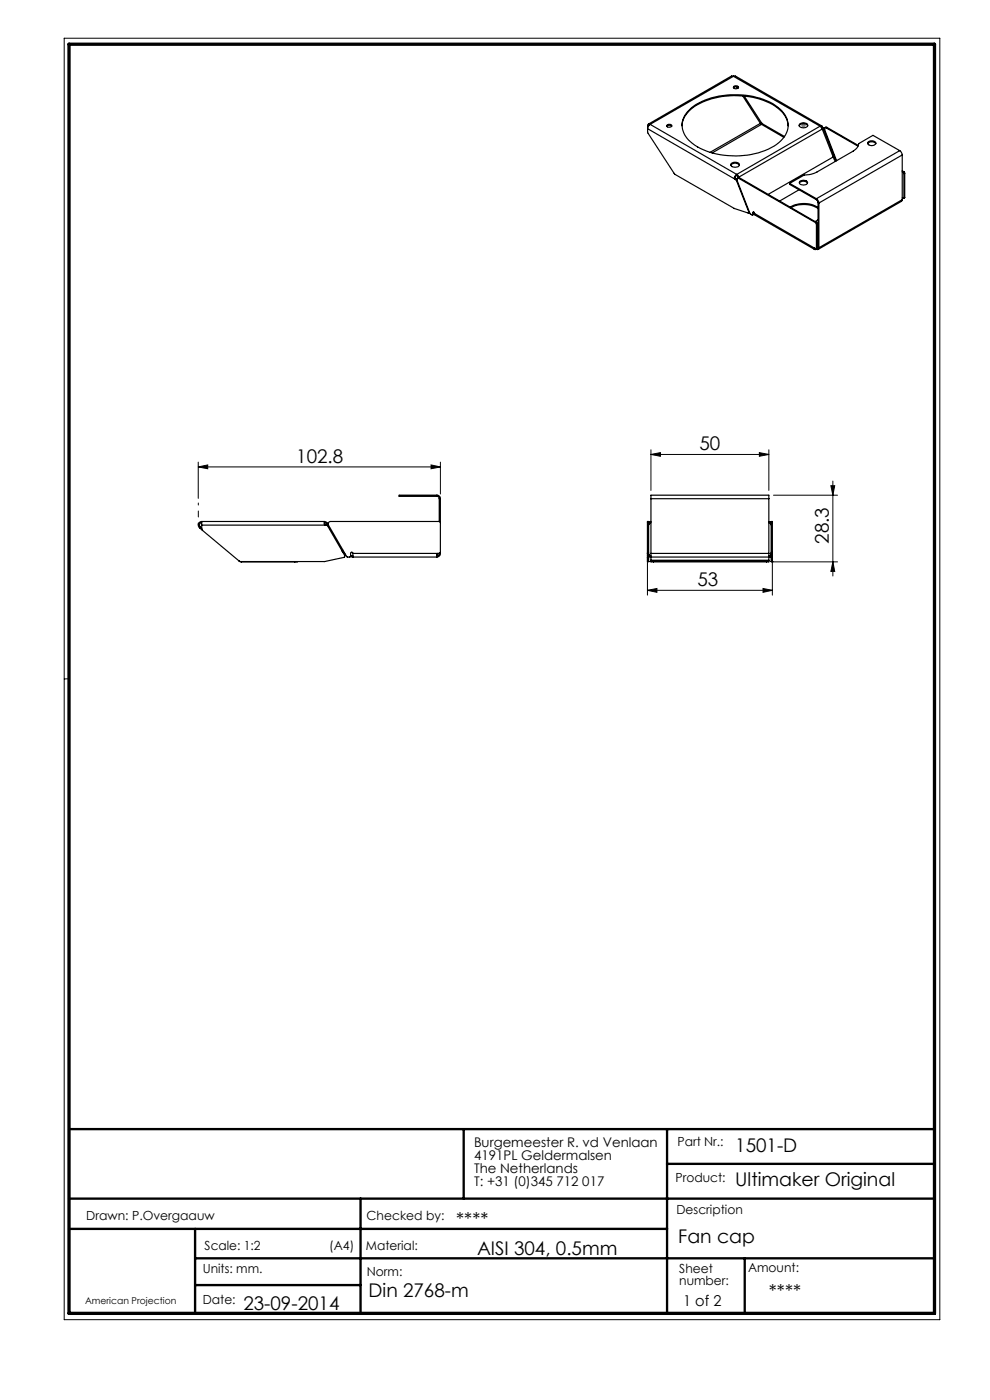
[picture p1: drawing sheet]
<svg xmlns="http://www.w3.org/2000/svg" width="210mm" height="297mm" viewBox="0 0 210 297" stroke-linecap="round" stroke-linejoin="round" font-family="sans-serif">
<g fill="none" stroke="#000" stroke-width=".21">
<path d="M13.6 8.1h185.8v271.9h-185.8zM42.1 99.1l2-.5v.8zM42.1 98v7.7M42.1 99.1h51.3M91.4 98.6l2 .5-2 .3zM93.4 98v6.8M138.1 96.4l2-.4v.8zM138.1 95.4v8.6M138.1 96.4h25M161.1 96l2 .4-2 .4zM163.1 95.4v8.6M137.3 118.2v8.1"/>
<path d="M163.6 119.2h14.1M163.8 118.2v8.1M164.1 105.1h13.6M176.2 103h.9l-.4 2.1zM176.7 119.2l.4 2h-.9zM176.7 102.1v20.1M137.3 125.2l2-.4v.9zM137.3 125.2h26.5M161.9 124.8l1.9 .4-1.9 .5zM14.6 144h-1"/>
</g>
<path d="M14.6 239.5h183.6M98.4 239.5v14.8M141.5 239.5v39.1M14.6 254.3h183.6M76.5 254.3v24.3M141.5 246.9h56.7M14.6 260.7h126.9M41.4 266.9h156.8M41.4 260.7v17.9M41.4 272.6h35.1M158 266.9v11.7" fill="none" stroke="#000" stroke-width=".5"/>
<path d="M14.6 9.4h183.6v269.2h-183.6z" fill="none" stroke="#000" stroke-width=".7"/>
<path d="M169.9 26.6h1M170.1 26.2l.7 .7M170.4 26.1v1M170.8 26.2l-.7 .7" fill="none" stroke="#808080" stroke-width=".21"/>
<path d="M42.1 111.4v-4.7" fill="none" stroke="#000" stroke-width=".21" stroke-dasharray="15.2 1.3 1.3 1.3" stroke-dashoffset="14.8"/>
<g fill="#000">
<path d="M42.1 99.1l2-.5v.8zM91.4 98.6l2 .5-2 .3z"/>
<path d="M138.1 96.4l2-.4v.8zM161.1 96l2 .4-2 .4z"/>
<path d="M176.2 103h.9l-.4 2.1zM176.7 119.2l.4 2h-.9z"/>
<path d="M137.3 125.2l2-.4v.9zM161.9 124.8l1.9 .4-1.9 .5z"/>
</g>
<g fill="none" stroke="#000" stroke-width=".25">
<path d="M155.6 16.2l.4-.1 18.3 10.6M155.6 16.2l-.4-.1-17.7 10.2M155.6 18.6a.75 .75 0 0 1 1 0M155.6 16.2l-17.7 10.2M155.6 16.2l18.4 10.6M155.7 18.3a.59 .59 0 0 1 .9 .3 .55 .55 0 0 1-.5 .3 .55 .55 0 0 1-.5-.5zM156.3 18.4l.2 .3M137.4 27.3l.1 1 5.7 8.7 12.5 7.2 3 1 .1-.3M137.4 27.3l18.5 10.7M137.7 26.5l-.2 .2M137.9 26.4l-.4 .4-.1 .5M137.9 26.4h-.4l-.1 .6"/>
<path d="M137.9 26.4l18.4 10.6M141.4 26.8a.77 .77 0 0 1 1.1 0M141.5 26.5a.58 .58 0 0 1 1 .3 .53 .53 0 0 1-.6 .3 .53 .53 0 0 1-.4-.6zM144.7 26.7a6 6 0 0 1 4.2-5 17.6 17.6 0 0 1 15.5 .8 5.3 5.3 0 0 1 2.8 4.2M145.8 23.7a13.3 13.3 0 0 1 9.9-3.6 14 14 0 0 1 10.1 3.4 4.3 4.3 0 0 1-.6 6.8 16.8 16.8 0 0 1-15.3 1.8 7.4 7.4 0 0 1-5.1-4.7 4 4 0 0 1 1-3.7zM155 35.1a1.15 1.15 0 0 1 1.8 0M155.1 34.7a1.12 1.12 0 0 1 1.7 .3 1.06 1.06 0 0 1-1.8 0zM155.8 37.7l.1 .3M155.9 38l.2 .1M156 37.6l.1 .3M156 37.6l-.2 .1M156.1 38.1l.1 .2"/>
<path d="M156.1 37.9l-.2 .1M156.1 37.9l.1 .1M156.2 38.3l2.6 6.6M156.2 38l.1 .1M156.2 38l-.1 .1M156.3 37l-.5 .7M156.3 37.2l-.3 .4M156.3 37l.4 .6M156.3 37.2l.3 .4M156.3 37v.2M156.4 38.2l-.2 .1M156.6 37.6v.1"/>
<path d="M156.6 37.6h.1M156.7 37.8a.28 .28 0 0 0-.4 .1 .28 .28 0 0 0 .1 .4l2.7 7 .5 .3 .1-.1M156.7 37.8l16.3 9.4M156.7 37.6l.1 .1M156.8 37.7l-.4 .1M156.8 37.7l-.1 .1M156.8 37.7l16.4 9.5M157.6 20.4l3.7 5.8M157.9 20.4l3.7 5.7 4.8 2.9M161.3 26.2l.2 .2M161.3 26.2l-10.7 6.1M161.5 26.4l-10.4 6.1"/>
<path d="M161.5 26.4l4.8 2.7M167.5 38.9l5.7 3.3M167.5 38.9v.2l5.7 3.3M169.5 26.7a1.15 1.15 0 0 1 1.8 0M169.6 38.8a1.12 1.12 0 0 1 1.7 0M169.6 26.3a1.12 1.12 0 0 1 1.7 .3 1.06 1.06 0 0 1-1.8 0zM169.7 38.5a1.16 1.16 0 0 1 1.6 .2 1 1 0 0 1-1.8 0zM174 26.8l.4 .6M174 26.8l.3-.1 .1 .2M174 26.8l-17.7 10.2M174.2 26.9l.1 .1M174.3 27l.2 .3 .2-.1"/>
<path d="M174.3 27.2l.3 .2M174.4 27.4l-17.7 10.2M174.4 27.4l2.3 5.9M174.4 26.9l.3 .3M174.4 26.9l-.1 .1M174.6 27.4l.2 .1M174.7 27.2l.1 .1M174.8 27.5l2.5 6.6M174.8 27.3h.1M174.8 27.3l-.2 .1M174.9 27.5h-.1M175.2 27.1h-.3v.3l2.5 6.7"/>
<path d="M175.2 27.1l6.8 3.9M175.4 27l-.4 .1M175.4 27l-.2 .1M175.4 27l6.7 3.9M176.7 33.3l.5 .9M176.7 33.3l-13.8 7.9M184.1 30.5a1.12 1.12 0 0 1 1.7 0M184.2 30.1a1.09 1.09 0 0 1 1.6 .3 1 1 0 0 1-1.8 0zM190.9 32l.3 .3 .2 .6M190.9 32l-5.7-3.3-3.1 1.8a2.08 2.08 0 0 1-1.1 1.6l-7.7 4.4a5.7 5.7 0 0 1-2.7 .6l-3.1 1.8M190.9 32l-17.7 10.2M191.4 32.9l-17.7 10.2"/>
<path d="M191.4 32.9v9.5M191.4 36.4l.2 .1M191.4 36.2l.3 .2M191.6 36.5l.1 .3M191.7 36.4l.2 .4M191.7 36.8v5.2M191.7 36.4l-.1 .1M191.9 36.8h-.2M191.9 36.8v5.1M158.9 44.9h-.1M159 45l-.2 .2M159.7 45.1v.4"/>
<path d="M159.9 45l.2 .3M159.9 45l-.2 .1M159.9 45.4l-.3 .2M159.9 45l.1 .2M159.9 45.4l-.2 .1M159.9 45v.4M160.1 45.3v.3l12.7 7.3M160.1 45.3l12.7 7.4M167.6 44a5.6 5.6 0 0 1 5.9 .1M167.8 44.1a5.7 5.7 0 0 1 5.7 .2M169.5 40.2l-4.1 2.4M172.7 52.8l.2 .1h.3"/>
<path d="M172.8 52.7l.2 .1 .2-.1M172.8 52.7l-.1 .1M173 47.2l.2 .4M173.2 42.2l.5 .9M173.2 42.4l.3 .6M173.2 47.2l.2 .2M173.2 42.2v.2M173.2 47.6v5.1M173.2 52.8v.1M173.2 47.2h-.2M173.4 47.4v5.2l-.3 .2M173.4 47.4l-.2 .2"/>
<path d="M173.5 52.5l-.1 .2h-.2M173.5 46.6l-.6 .4M173.5 43l.2 .1M173.5 52.5l.2 .1M173.5 43v9.5M173.5 52.5l-.3 .2M173.7 52.6a.33 .33 0 0 1-.1 .3 .33 .33 0 0 1-.4 0M173.7 43.1v9.5M191.4 42.4l-.2 .3-17.7 10.2M191.4 42h.3M191.4 42.4l-17.7 10.2M191.9 41.9l-.2 .2"/>
<path d="M191.9 41.9l-.2 .1M42.3 112l.7 .5M42.5 111.8l-.2 .2M42.5 111.8l.3 .2M42.8 111.4v.8l.2 .3M42.8 111.4l26.7 .1M42.8 110.6v.8M42.8 110.6a.75 .75 0 0 0-.7 .5 .75 .75 0 0 0 .2 .9M42.8 110.9a.51 .51 0 0 0-.5 .3 .51 .51 0 0 0 .2 .6M42.8 110.6h26M43 112.5l7.7 6.5M50.7 119l.5 .2"/>
<path d="M51.2 119.1v.1M51.2 119.2h11.3M62.5 119.1v.1M63 119.1l-.5 .1M68.8 110.6v.6l.2 .2M68.8 110.6l.7 .4M68.8 110.9l.5 .3M69.3 111.2l.2 .3M69.5 111.5l3.6 6.4-.1 .3-4.1 .9-18.2-.1M69.5 111l-.2 .2M69.5 111l.2 .4M69.7 111.4l3.8 6.7h.7l.2-.1v-.6a.25 .25 0 0 1 .2-.2 .25 .25 0 0 1 .3 .2"/>
<path d="M72.7 116.7l-.2 .1 .8 .8M74.3 118.1l.6 .1M74.4 117.9h.5M74.9 117.4v.8M74.9 117.4h18.5M74.9 118.2h17.8M92.7 105.1a.72 .72 0 0 1 .7 .7M92.7 105.3l.4 .2 .1 .3M92.7 105.1v.2M92.7 105.1h-8v.2h8M92.9 117.4l-.2 .2v.6M93.2 110.6l.2 .3"/>
<path d="M93.2 110.6h-23.1a.51 .51 0 0 0-.4 .8M93.2 105.8h.2M93.2 105.8v4.8M93.4 117.2l-.3 .5-.4 .2M93.4 117.4a.78 .78 0 0 1-.7 .8M93.4 105.8v11.6M137.3 110.9v-.3h.3v.3M137.3 117.2v.2M137.3 117.4l.1 .2M137.3 117.9v.3M137.3 118.2h.1M137.3 119.1h.1"/>
<path d="M137.3 117.4h.3M137.3 118.2h.3M137.3 119.1h.3M137.3 110.9h.3M137.3 117.2h.3M137.3 110.9v6.3M137.3 117.4v.5M137.3 118.2v.9M137.3 117.9h.2M137.4 117.6l.3 .4 .4 .2M137.4 117.6h.3M137.6 117.2v.2"/>
<path d="M137.6 117.4l.1 .2M137.6 118v.2M137.6 118.2h.1M137.6 119.1h.1M137.6 110.9v6.3M137.6 118.2v.9M137.6 111.2h.1M137.7 117.6l.4 .3M137.7 111.2l-.1 .2M138.1 105.8v-.7h25v.7M138.1 117.4v.8M138.1 110.6l-.5 .2"/>
<path d="M138.1 110.9l-.4 .3M138.1 119v.2h.5M138.1 119h.5M138.1 118.8v.2M138.1 117.4h25M138.1 118.2h25M138.1 105.8h25M138.1 105.8v11.6M138.1 118.2v.6M138.1 118.8h25M138.6 119.2h24M138.6 119v.2"/>
<path d="M138.6 119h24M162.6 119h.5M162.6 119v.2M163.1 117.4v.8M163.1 110.6l.5 .2M163.1 110.9l.4 .3M163.1 119v.2h-.5M163.1 118.8v.2M163.1 105.8v11.6M163.1 118.2v.6M163.5 117.6l-.4 .3M163.5 111.2l.1 .2"/>
<path d="M163.5 117.6h.3M163.5 111.2h.1M163.6 110.9v-.3h.2v.3M163.6 117.2v.2M163.6 117.4l-.1 .2M163.6 118v.2M163.6 118.2h.1M163.6 119.1h.1M163.6 117.4h.2M163.6 118.2h.2M163.6 119.1h.2M163.6 110.9h.2"/>
<path d="M163.6 117.2h.2M163.6 110.9v6.3M163.6 118.2v.9M163.7 117.9h.1M163.8 117.6l-.2 .4-.5 .2M163.8 117.2v.2M163.8 117.4v.2M163.8 117.9v.3M163.8 118.2h.1M163.8 119.1h.1M163.8 110.9v6.3M163.8 117.4v.5"/>
<path d="M163.8 118.2v.9"/>
</g>
<g font-size="4">
<text x="148.4" y="95.5">50</text>
<text x="62.9" y="98.2">102.8</text>
<text x="175.8" y="115.4" transform="rotate(-90 175.8 115.4)">28.3</text>
<text x="147.9" y="124.4">53</text>
<text x="156" y="244.4">1501-D</text>
<text x="156" y="251.7">Ultimaker Original</text>
<text x="96.8" y="260.2">****</text>
<text x="143.9" y="263.7">Fan cap</text>
<text x="101.2" y="266.2">AISI 304, 0.5mm</text>
<text x="78.2" y="275.2">Din 2768-m</text>
<text x="163.1" y="275.3">****</text>
<text x="51.6" y="277.9">23-09-2014</text>
</g>
<text font-size="3.2" x="144.9" y="277.1">1 of 2</text>
<g font-size="2.8">
<text x="100.5" y="243.2">Burgemeester R. vd Venlaan</text>
<text x="100.5" y="246.1">4191PL Geldermalsen</text>
<text x="100.5" y="248.9">The Netherlands</text>
<text x="100.5" y="251.7">T: +31 (0)345 712 017</text>
</g>
<g font-size="2.7">
<text x="143.7" y="243.2">Part Nr.:</text>
<text x="143.3" y="250.7">Product:</text>
<text x="143.5" y="257.5">Description</text>
<text x="18.3" y="258.8">Drawn: P.Overgaauw</text>
<text x="77.8" y="258.8">Checked by:</text>
<text x="43.4" y="265.1">Scale: 1:2</text>
<text x="69.8" y="265.1">(A4)</text>
<text x="77.6" y="265.1">Material:</text>
<text x="158.7" y="269.9">Amount:</text>
<text x="43" y="270.1">Units: mm.</text>
<text x="77.8" y="270.7">Norm:</text>
<text x="144.1" y="270">Sheet</text>
<text x="144.1" y="272.6">number:</text>
<text x="43" y="276.6">Date:</text>
</g>
<text font-size="2" x="18" y="276.6">American Projection</text>
</svg>
